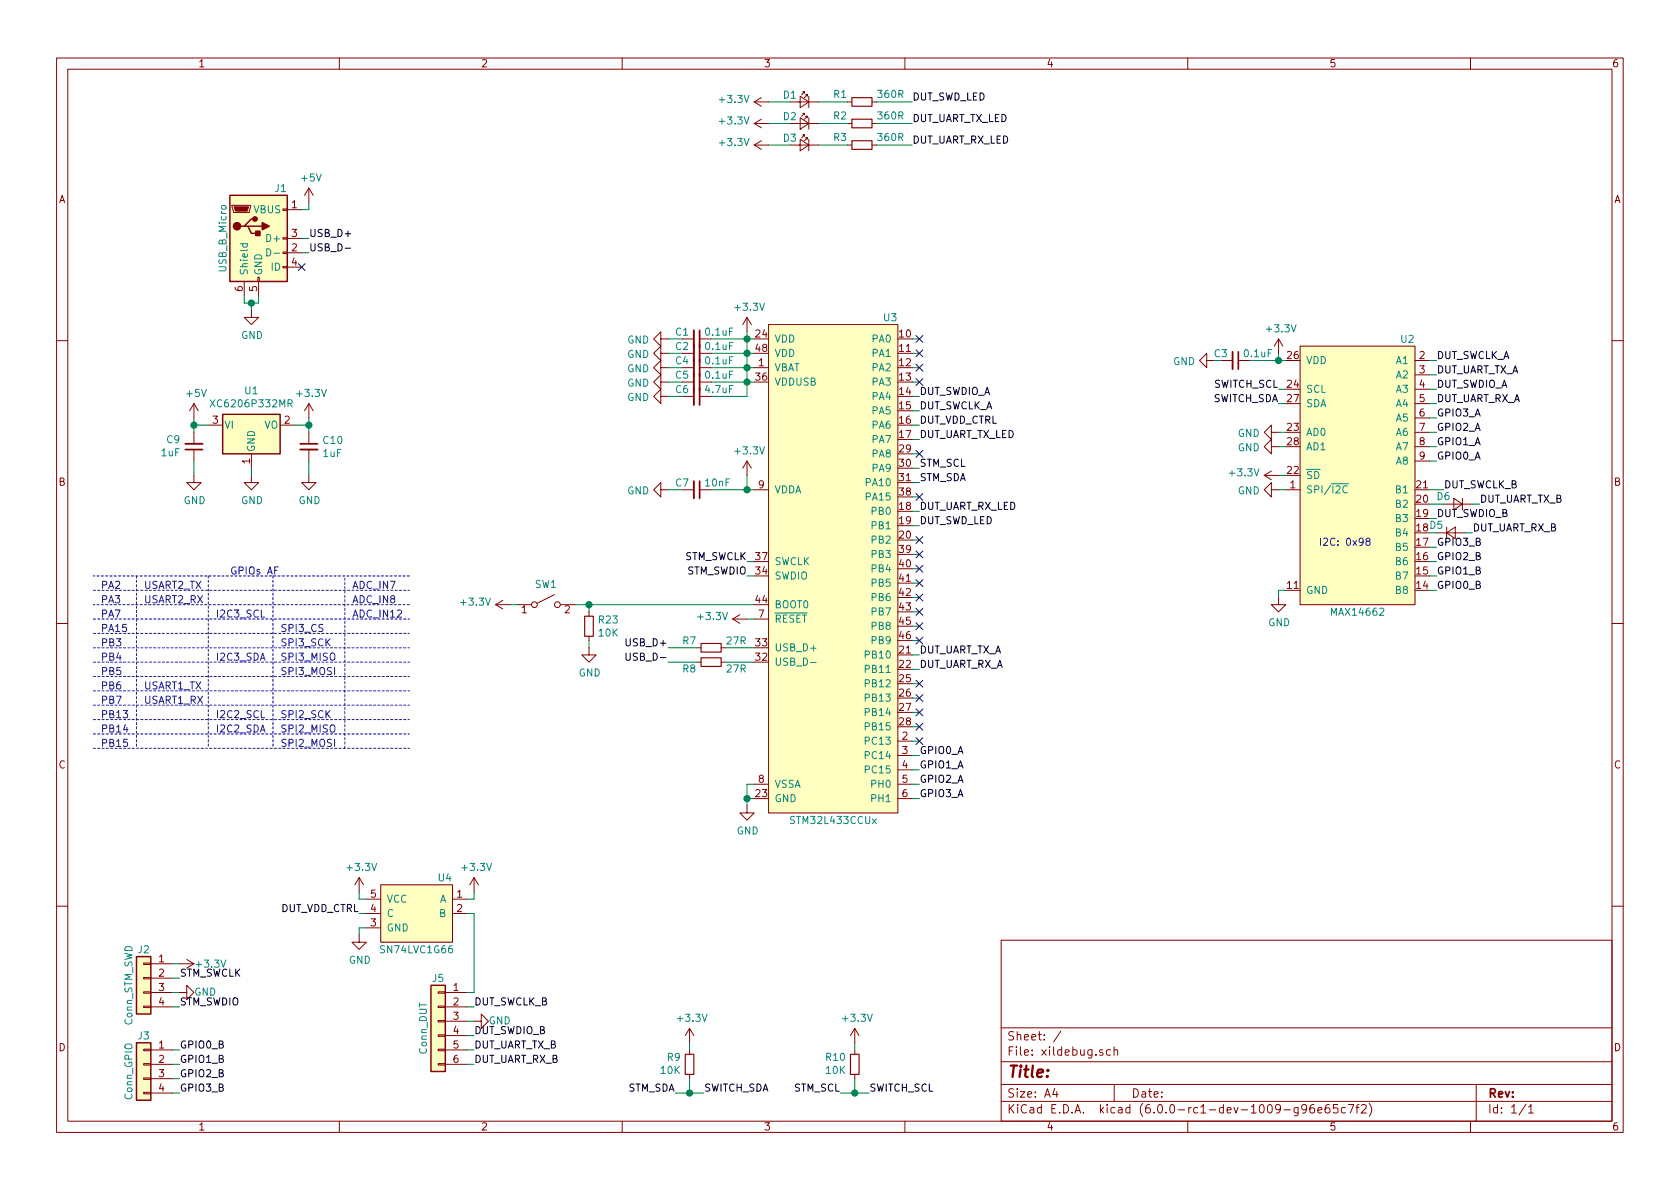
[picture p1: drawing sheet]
EESchema Schematic File Version 4
LIBS:xildebug-cache
EELAYER 29 0
EELAYER END
$Descr A4 11693 8268
encoding utf-8
Sheet 1 1
Title ""
Date ""
Rev ""
Comp ""
Comment1 ""
Comment2 ""
Comment3 ""
Comment4 ""
$EndDescr
$Comp
L Analog_Switch_Extra:MAX14662 U2
U 1 1
P 9450 3300
F 0 "U2" H 9850 4250 50  0000 R CNN
F 1 "MAX14662" H 9450 2350 50  0000 C CNN
F 2 "Package_DFN_QFN:QFN-28-1EP_4x4mm_P0.4mm_EP2.4x2.4mm" H 9450 3300 50  0001 C CNN
F 3 "https://datasheets.maximintegrated.com/en/ds/MAX14662.pdf" H 9450 3300 50  0001 C CNN
	1    9450 3300
	1    0    0    -1  
$EndComp
Wire Wire Line
	8950 2500 8900 2500
Wire Wire Line
	8900 2500 8900 2450
Wire Wire Line
	9950 2500 10000 2500
Wire Wire Line
	9950 2600 10000 2600
Wire Wire Line
	9950 2700 10000 2700
Wire Wire Line
	9950 2800 10000 2800
Wire Wire Line
	8950 2700 8900 2700
Wire Wire Line
	8950 2800 8900 2800
Wire Wire Line
	8950 3000 8900 3000
Wire Wire Line
	8950 3100 8900 3100
Wire Wire Line
	8950 3300 8900 3300
Wire Wire Line
	8950 3400 8900 3400
Wire Wire Line
	8950 4100 8900 4100
Wire Wire Line
	8900 4100 8900 4150
$Comp
L power:GND #PWR029
U 1 1
P 8900 4150
F 0 "#PWR029" H 8900 3900 50  0001 C CNN
F 1 "GND" H 8905 3977 50  0000 C CNN
F 2 "" H 8900 4150 50  0001 C CNN
F 3 "" H 8900 4150 50  0001 C CNN
	1    8900 4150
	1    0    0    -1  
$EndComp
$Comp
L power:+3.3V #PWR010
U 1 1
P 8900 2450
F 0 "#PWR010" H 8900 2300 50  0001 C CNN
F 1 "+3.3V" H 8915 2623 50  0000 C CNN
F 2 "" H 8900 2450 50  0001 C CNN
F 3 "" H 8900 2450 50  0001 C CNN
	1    8900 2450
	1    0    0    -1  
$EndComp
Connection ~ 8900 2500
$Comp
L Device:C_Small C3
U 1 1
P 8600 2500
F 0 "C3" V 8550 2450 50  0000 R CNN
F 1 "0.1uF" V 8550 2550 50  0000 L CNN
F 2 "Capacitor_SMD:C_0603_1608Metric" H 8600 2500 50  0001 C CNN
F 3 "~" H 8600 2500 50  0001 C CNN
	1    8600 2500
	0    1    1    0   
$EndComp
Wire Wire Line
	8700 2500 8900 2500
Wire Wire Line
	8500 2500 8450 2500
$Comp
L power:GND #PWR011
U 1 1
P 8450 2500
F 0 "#PWR011" H 8450 2250 50  0001 C CNN
F 1 "GND" V 8455 2372 50  0000 R CNN
F 2 "" H 8450 2500 50  0001 C CNN
F 3 "" H 8450 2500 50  0001 C CNN
	1    8450 2500
	0    1    1    0   
$EndComp
Wire Wire Line
	6350 2350 6400 2350
Wire Wire Line
	6350 2450 6400 2450
Wire Wire Line
	6350 2550 6400 2550
Wire Wire Line
	6350 2650 6400 2650
Wire Wire Line
	6350 2750 6400 2750
Wire Wire Line
	6350 2850 6400 2850
Wire Wire Line
	6350 2950 6400 2950
Wire Wire Line
	6350 3050 6400 3050
Wire Wire Line
	6350 3250 6400 3250
Wire Wire Line
	6350 3350 6400 3350
Wire Wire Line
	6350 3550 6400 3550
Wire Wire Line
	6350 3650 6400 3650
Wire Wire Line
	6350 3750 6400 3750
Wire Wire Line
	6350 3850 6400 3850
Wire Wire Line
	6350 3950 6400 3950
Wire Wire Line
	6350 4250 6400 4250
Wire Wire Line
	6350 4350 6400 4350
Wire Wire Line
	5250 5550 5200 5550
Wire Wire Line
	5200 5550 5200 5600
$Comp
L power:GND #PWR030
U 1 1
P 5200 5600
F 0 "#PWR030" H 5200 5350 50  0001 C CNN
F 1 "GND" H 5205 5427 50  0000 C CNN
F 2 "" H 5200 5600 50  0001 C CNN
F 3 "" H 5200 5600 50  0001 C CNN
	1    5200 5600
	1    0    0    -1  
$EndComp
Wire Wire Line
	5250 4000 5200 4000
Wire Wire Line
	5250 3900 5200 3900
$Comp
L Connector_Generic:Conn_01x06 J5
U 1 1
P 3050 7100
F 0 "J5" H 3050 7400 50  0000 C CNN
F 1 "Conn_DUT" V 3150 7050 50  0000 C CNN
F 2 "Connector_PinHeader_2.54mm:PinHeader_1x06_P2.54mm_Vertical" H 3050 7100 50  0001 C CNN
F 3 "~" H 3050 7100 50  0001 C CNN
	1    3050 7100
	-1   0    0    -1  
$EndComp
Wire Wire Line
	3250 6900 3300 6900
Wire Wire Line
	3250 7000 3300 7000
Wire Wire Line
	3250 7100 3300 7100
Wire Wire Line
	3250 7200 3300 7200
Wire Wire Line
	3250 7300 3300 7300
Wire Wire Line
	3250 7400 3300 7400
Text Label 3300 7000 0    50   ~ 0
DUT_SWCLK_B
$Comp
L power:GND #PWR040
U 1 1
P 3300 7100
F 0 "#PWR040" H 3300 6850 50  0001 C CNN
F 1 "GND" V 3300 7000 50  0000 R CNN
F 2 "" H 3300 7100 50  0001 C CNN
F 3 "" H 3300 7100 50  0001 C CNN
	1    3300 7100
	0    -1   -1   0   
$EndComp
Text Label 3300 7200 0    50   ~ 0
DUT_SWDIO_B
Text Label 3300 7400 0    50   ~ 0
DUT_UART_RX_B
Text Label 3300 7300 0    50   ~ 0
DUT_UART_TX_B
Text Label 10050 3400 0    50   ~ 0
DUT_SWCLK_B
Text Label 10000 3600 0    50   ~ 0
DUT_SWDIO_B
Text Label 10300 3500 0    50   ~ 0
DUT_UART_TX_B
Text Label 10250 3700 0    50   ~ 0
DUT_UART_RX_B
Text Label 8900 2700 2    50   ~ 0
SWITCH_SCL
Text Label 8900 2800 2    50   ~ 0
SWITCH_SDA
$Comp
L power:GND #PWR015
U 1 1
P 8900 3000
F 0 "#PWR015" H 8900 2750 50  0001 C CNN
F 1 "GND" V 8905 2872 50  0000 R CNN
F 2 "" H 8900 3000 50  0001 C CNN
F 3 "" H 8900 3000 50  0001 C CNN
	1    8900 3000
	0    1    1    0   
$EndComp
$Comp
L power:GND #PWR019
U 1 1
P 8900 3100
F 0 "#PWR019" H 8900 2850 50  0001 C CNN
F 1 "GND" V 8905 2972 50  0000 R CNN
F 2 "" H 8900 3100 50  0001 C CNN
F 3 "" H 8900 3100 50  0001 C CNN
	1    8900 3100
	0    1    1    0   
$EndComp
$Comp
L power:GND #PWR024
U 1 1
P 8900 3400
F 0 "#PWR024" H 8900 3150 50  0001 C CNN
F 1 "GND" V 8905 3272 50  0000 R CNN
F 2 "" H 8900 3400 50  0001 C CNN
F 3 "" H 8900 3400 50  0001 C CNN
	1    8900 3400
	0    1    1    0   
$EndComp
$Comp
L power:+3.3V #PWR022
U 1 1
P 8900 3300
F 0 "#PWR022" H 8900 3150 50  0001 C CNN
F 1 "+3.3V" V 8915 3428 50  0000 L CNN
F 2 "" H 8900 3300 50  0001 C CNN
F 3 "" H 8900 3300 50  0001 C CNN
	1    8900 3300
	0    -1   -1   0   
$EndComp
Text Label 6400 5350 0    50   ~ 0
GPIO1_A
Text Label 6400 5550 0    50   ~ 0
GPIO3_A
Text Label 4650 4500 2    50   ~ 0
USB_D+
Text Label 4650 4600 2    50   ~ 0
USB_D-
Text Label 5200 4000 2    50   ~ 0
STM_SWDIO
Text Label 5200 3900 2    50   ~ 0
STM_SWCLK
$Comp
L Connector_Generic:Conn_01x04 J2
U 1 1
P 1000 6800
F 0 "J2" H 1000 7000 50  0000 C CNN
F 1 "Conn_STM_SWD" V 1100 6750 50  0000 C CNN
F 2 "Connector_JST:JST_SH_BM04B-SRSS-TB_1x04-1MP_P1.00mm_Vertical" H 1000 6800 50  0001 C CNN
F 3 "~" H 1000 6800 50  0001 C CNN
	1    1000 6800
	-1   0    0    -1  
$EndComp
Wire Wire Line
	1200 6700 1250 6700
Wire Wire Line
	1200 6800 1250 6800
Wire Wire Line
	1200 6900 1250 6900
Wire Wire Line
	1200 7000 1250 7000
$Comp
L power:GND #PWR039
U 1 1
P 1250 6900
F 0 "#PWR039" H 1250 6650 50  0001 C CNN
F 1 "GND" V 1250 6800 50  0000 R CNN
F 2 "" H 1250 6900 50  0001 C CNN
F 3 "" H 1250 6900 50  0001 C CNN
	1    1250 6900
	0    -1   -1   0   
$EndComp
$Comp
L power:+3.3V #PWR036
U 1 1
P 1250 6700
F 0 "#PWR036" H 1250 6550 50  0001 C CNN
F 1 "+3.3V" V 1250 6800 50  0000 L CNN
F 2 "" H 1250 6700 50  0001 C CNN
F 3 "" H 1250 6700 50  0001 C CNN
	1    1250 6700
	0    1    1    0   
$EndComp
Text Label 1250 6800 0    50   ~ 0
STM_SWCLK
Text Label 1250 7000 0    50   ~ 0
STM_SWDIO
$Comp
L xildebug-rescue:USB_B_Micro-Connector_Specialized J1
U 1 1
P 1800 1650
F 0 "J1" H 2000 2000 50  0000 R CNN
F 1 "USB_B_Micro" V 1550 1650 50  0000 C CNN
F 2 "Connector_USB:USB_Micro-B_Molex-105017-0001" H 1950 1600 50  0001 C CNN
F 3 "~" H 1950 1600 50  0001 C CNN
	1    1800 1650
	1    0    0    -1  
$EndComp
Wire Wire Line
	2100 1450 2150 1450
Wire Wire Line
	2100 1650 2150 1650
Wire Wire Line
	2100 1750 2150 1750
Wire Wire Line
	1700 2050 1700 2100
Wire Wire Line
	1700 2100 1750 2100
Wire Wire Line
	1800 2100 1800 2050
Wire Wire Line
	1750 2100 1750 2150
Connection ~ 1750 2100
Wire Wire Line
	1750 2100 1800 2100
$Comp
L power:GND #PWR07
U 1 1
P 1750 2150
F 0 "#PWR07" H 1750 1900 50  0001 C CNN
F 1 "GND" H 1755 1977 50  0000 C CNN
F 2 "" H 1750 2150 50  0001 C CNN
F 3 "" H 1750 2150 50  0001 C CNN
	1    1750 2150
	1    0    0    -1  
$EndComp
Text Label 2150 1650 0    50   ~ 0
USB_D+
Text Label 2150 1750 0    50   ~ 0
USB_D-
NoConn ~ 2100 1850
Wire Wire Line
	2150 1450 2150 1400
$Comp
L power:+5V #PWR04
U 1 1
P 2150 1400
F 0 "#PWR04" H 2150 1250 50  0001 C CNN
F 1 "+5V" H 2165 1573 50  0000 C CNN
F 2 "" H 2150 1400 50  0001 C CNN
F 3 "" H 2150 1400 50  0001 C CNN
	1    2150 1400
	1    0    0    -1  
$EndComp
Text Label 6400 2750 0    50   ~ 0
DUT_SWDIO_A
Text Label 10000 2500 0    50   ~ 0
DUT_SWCLK_A
Text Label 10000 2700 0    50   ~ 0
DUT_SWDIO_A
Text Label 6400 4550 0    50   ~ 0
DUT_UART_TX_A
Text Label 6400 4650 0    50   ~ 0
DUT_UART_RX_A
Text Label 10000 2600 0    50   ~ 0
DUT_UART_TX_A
Text Label 10000 2800 0    50   ~ 0
DUT_UART_RX_A
Text Label 6400 3250 0    50   ~ 0
STM_SCL
Text Label 6400 3350 0    50   ~ 0
STM_SDA
Text Label 6400 3050 0    50   ~ 0
DUT_UART_TX_LED
Text Label 6400 3550 0    50   ~ 0
DUT_UART_RX_LED
Text Label 1250 7600 0    50   ~ 0
GPIO3_B
Text Label 1250 7300 0    50   ~ 0
GPIO0_B
Text Label 1250 7500 0    50   ~ 0
GPIO2_B
Text Label 1250 7400 0    50   ~ 0
GPIO1_B
Text Label 6350 850  0    50   ~ 0
DUT_UART_TX_LED
Text Label 6350 1000 0    50   ~ 0
DUT_UART_RX_LED
$Comp
L Device:LED_Small D2
U 1 1
P 5600 850
F 0 "D2" H 5650 900 50  0000 L CNN
F 1 "DUT_UART_TX_LED" H 5600 994 50  0001 C CNN
F 2 "LED_SMD:LED_0603_1608Metric" V 5600 850 50  0001 C CNN
F 3 "~" V 5600 850 50  0001 C CNN
	1    5600 850 
	-1   0    0    -1  
$EndComp
$Comp
L Device:R_Small R2
U 1 1
P 6000 850
F 0 "R2" V 6050 950 50  0000 L CNN
F 1 "360R" V 6050 750 50  0000 R CNN
F 2 "Resistor_SMD:R_0603_1608Metric" H 6000 850 50  0001 C CNN
F 3 "~" H 6000 850 50  0001 C CNN
	1    6000 850 
	0    -1   -1   0   
$EndComp
Wire Wire Line
	5500 850  5350 850 
$Comp
L power:+3.3V #PWR02
U 1 1
P 5350 850
F 0 "#PWR02" H 5350 700 50  0001 C CNN
F 1 "+3.3V" V 5365 978 50  0000 L CNN
F 2 "" H 5350 850 50  0001 C CNN
F 3 "" H 5350 850 50  0001 C CNN
	1    5350 850 
	0    -1   -1   0   
$EndComp
$Comp
L Device:LED_Small D3
U 1 1
P 5600 1000
F 0 "D3" H 5650 1050 50  0000 L CNN
F 1 "DUT_UART_TX_LED" H 5600 1144 50  0001 C CNN
F 2 "LED_SMD:LED_0603_1608Metric" V 5600 1000 50  0001 C CNN
F 3 "~" V 5600 1000 50  0001 C CNN
	1    5600 1000
	-1   0    0    -1  
$EndComp
$Comp
L Device:R_Small R3
U 1 1
P 6000 1000
F 0 "R3" V 6050 1100 50  0000 L CNN
F 1 "360R" V 6050 900 50  0000 R CNN
F 2 "Resistor_SMD:R_0603_1608Metric" H 6000 1000 50  0001 C CNN
F 3 "~" H 6000 1000 50  0001 C CNN
	1    6000 1000
	0    -1   -1   0   
$EndComp
Wire Wire Line
	5500 1000 5350 1000
$Comp
L power:+3.3V #PWR03
U 1 1
P 5350 1000
F 0 "#PWR03" H 5350 850 50  0001 C CNN
F 1 "+3.3V" V 5365 1128 50  0000 L CNN
F 2 "" H 5350 1000 50  0001 C CNN
F 3 "" H 5350 1000 50  0001 C CNN
	1    5350 1000
	0    -1   -1   0   
$EndComp
Text Label 6050 7600 0    50   ~ 0
SWITCH_SCL
Text Label 4900 7600 0    50   ~ 0
SWITCH_SDA
Text Label 5850 7600 2    50   ~ 0
STM_SCL
Text Label 4700 7600 2    50   ~ 0
STM_SDA
Wire Wire Line
	5850 7600 5950 7600
Wire Wire Line
	5950 7600 5950 7500
Connection ~ 5950 7600
$Comp
L Device:R_Small R10
U 1 1
P 5950 7400
F 0 "R10" H 5892 7354 50  0000 R CNN
F 1 "10K" H 5892 7445 50  0000 R CNN
F 2 "Resistor_SMD:R_0603_1608Metric" H 5950 7400 50  0001 C CNN
F 3 "~" H 5950 7400 50  0001 C CNN
	1    5950 7400
	1    0    0    1   
$EndComp
Wire Wire Line
	5950 7300 5950 7250
$Comp
L power:+3.3V #PWR041
U 1 1
P 5950 7250
F 0 "#PWR041" H 5950 7100 50  0001 C CNN
F 1 "+3.3V" H 5965 7423 50  0000 C CNN
F 2 "" H 5950 7250 50  0001 C CNN
F 3 "" H 5950 7250 50  0001 C CNN
	1    5950 7250
	1    0    0    -1  
$EndComp
$Comp
L Device:R_Small R9
U 1 1
P 4800 7400
F 0 "R9" H 4742 7354 50  0000 R CNN
F 1 "10K" H 4742 7445 50  0000 R CNN
F 2 "Resistor_SMD:R_0603_1608Metric" H 4800 7400 50  0001 C CNN
F 3 "~" H 4800 7400 50  0001 C CNN
	1    4800 7400
	1    0    0    1   
$EndComp
Wire Wire Line
	4800 7300 4800 7250
$Comp
L power:+3.3V #PWR033
U 1 1
P 4800 7250
F 0 "#PWR033" H 4800 7100 50  0001 C CNN
F 1 "+3.3V" H 4815 7423 50  0000 C CNN
F 2 "" H 4800 7250 50  0001 C CNN
F 3 "" H 4800 7250 50  0001 C CNN
	1    4800 7250
	1    0    0    -1  
$EndComp
Wire Wire Line
	4800 7500 4800 7600
Connection ~ 4800 7600
Wire Wire Line
	4800 7600 4700 7600
$Comp
L Regulator_Linear:AP2127N3-1.5 U1
U 1 1
P 1750 2950
F 0 "U1" H 1750 3192 50  0000 C CNN
F 1 "XC6206P332MR" H 1750 3101 50  0000 C CNN
F 2 "Package_TO_SOT_SMD:SOT-23" H 1750 3175 50  0001 C CIN
F 3 "https://www.torexsemi.com/file/xc6206/XC6206.pdf" H 1750 2950 50  0001 C CNN
	1    1750 2950
	1    0    0    -1  
$EndComp
Wire Wire Line
	1450 2950 1350 2950
Wire Wire Line
	1350 2950 1350 2900
Wire Wire Line
	1350 2950 1350 3000
Connection ~ 1350 2950
Wire Wire Line
	1750 3250 1750 3300
Wire Wire Line
	2050 2950 2150 2950
Wire Wire Line
	2150 2950 2150 2900
Wire Wire Line
	2150 2950 2150 3000
Connection ~ 2150 2950
$Comp
L power:+5V #PWR017
U 1 1
P 1350 2900
F 0 "#PWR017" H 1350 2750 50  0001 C CNN
F 1 "+5V" H 1365 3073 50  0000 C CNN
F 2 "" H 1350 2900 50  0001 C CNN
F 3 "" H 1350 2900 50  0001 C CNN
	1    1350 2900
	1    0    0    -1  
$EndComp
$Comp
L power:+3.3V #PWR018
U 1 1
P 2150 2900
F 0 "#PWR018" H 2150 2750 50  0001 C CNN
F 1 "+3.3V" H 2165 3073 50  0000 C CNN
F 2 "" H 2150 2900 50  0001 C CNN
F 3 "" H 2150 2900 50  0001 C CNN
	1    2150 2900
	1    0    0    -1  
$EndComp
$Comp
L power:GND #PWR026
U 1 1
P 1750 3300
F 0 "#PWR026" H 1750 3050 50  0001 C CNN
F 1 "GND" H 1755 3127 50  0000 C CNN
F 2 "" H 1750 3300 50  0001 C CNN
F 3 "" H 1750 3300 50  0001 C CNN
	1    1750 3300
	1    0    0    -1  
$EndComp
$Comp
L Device:C_Small C9
U 1 1
P 1350 3100
F 0 "C9" H 1258 3054 50  0000 R CNN
F 1 "1uF" H 1258 3145 50  0000 R CNN
F 2 "Capacitor_SMD:C_0603_1608Metric" H 1350 3100 50  0001 C CNN
F 3 "~" H 1350 3100 50  0001 C CNN
	1    1350 3100
	1    0    0    1   
$EndComp
$Comp
L Device:C_Small C10
U 1 1
P 2150 3100
F 0 "C10" H 2242 3146 50  0000 L CNN
F 1 "1uF" H 2242 3055 50  0000 L CNN
F 2 "Capacitor_SMD:C_0603_1608Metric" H 2150 3100 50  0001 C CNN
F 3 "~" H 2150 3100 50  0001 C CNN
	1    2150 3100
	1    0    0    -1  
$EndComp
Wire Wire Line
	2150 3200 2150 3300
Wire Wire Line
	1350 3200 1350 3300
$Comp
L power:GND #PWR025
U 1 1
P 1350 3300
F 0 "#PWR025" H 1350 3050 50  0001 C CNN
F 1 "GND" H 1355 3127 50  0000 C CNN
F 2 "" H 1350 3300 50  0001 C CNN
F 3 "" H 1350 3300 50  0001 C CNN
	1    1350 3300
	1    0    0    -1  
$EndComp
$Comp
L power:GND #PWR027
U 1 1
P 2150 3300
F 0 "#PWR027" H 2150 3050 50  0001 C CNN
F 1 "GND" H 2155 3127 50  0000 C CNN
F 2 "" H 2150 3300 50  0001 C CNN
F 3 "" H 2150 3300 50  0001 C CNN
	1    2150 3300
	1    0    0    -1  
$EndComp
$Comp
L Device:D_Small D5
U 1 1
P 10100 3700
F 0 "D5" H 10050 3650 50  0000 R CNN
F 1 "D_TX" H 10100 3814 50  0001 C CNN
F 2 "Diode_SMD:D_SOD-323_HandSoldering" V 10100 3700 50  0001 C CNN
F 3 "~" V 10100 3700 50  0001 C CNN
	1    10100 3700
	1    0    0    1   
$EndComp
$Comp
L Device:D_Small D6
U 1 1
P 10150 3500
F 0 "D6" H 10200 3450 50  0000 L CNN
F 1 "D_RX" H 10150 3614 50  0001 C CNN
F 2 "Diode_SMD:D_SOD-323_HandSoldering" V 10150 3500 50  0001 C CNN
F 3 "~" V 10150 3500 50  0001 C CNN
	1    10150 3500
	-1   0    0    1   
$EndComp
Wire Wire Line
	9950 3500 10050 3500
Wire Wire Line
	9950 3400 10050 3400
Wire Wire Line
	10200 3700 10250 3700
Wire Wire Line
	10300 3500 10250 3500
$Comp
L Device:R_Small R8
U 1 1
P 4950 4600
F 0 "R8" V 4900 4700 50  0000 L CNN
F 1 "27R" V 4900 4500 50  0000 R CNN
F 2 "Resistor_SMD:R_0603_1608Metric" H 4950 4600 50  0001 C CNN
F 3 "~" H 4950 4600 50  0001 C CNN
	1    4950 4600
	0    -1   -1   0   
$EndComp
$Comp
L Device:R_Small R7
U 1 1
P 4950 4500
F 0 "R7" V 4900 4600 50  0000 L CNN
F 1 "27R" V 4900 4400 50  0000 R CNN
F 2 "Resistor_SMD:R_0603_1608Metric" H 4950 4500 50  0001 C CNN
F 3 "~" H 4950 4500 50  0001 C CNN
	1    4950 4500
	0    -1   1    0   
$EndComp
Wire Wire Line
	5050 4600 5250 4600
Wire Wire Line
	5050 4500 5250 4500
Wire Wire Line
	4650 4600 4850 4600
Wire Wire Line
	4650 4500 4850 4500
Wire Wire Line
	9950 2900 10000 2900
Wire Wire Line
	9950 3000 10000 3000
Wire Wire Line
	9950 3100 10000 3100
Wire Wire Line
	9950 3200 10000 3200
Wire Wire Line
	9950 3800 10000 3800
Wire Wire Line
	9950 3900 10000 3900
Wire Wire Line
	9950 4000 10000 4000
Wire Wire Line
	9950 4100 10000 4100
Text Label 10000 3200 0    50   ~ 0
GPIO0_A
Text Label 10000 3100 0    50   ~ 0
GPIO1_A
Text Label 10000 3000 0    50   ~ 0
GPIO2_A
Text Label 10000 2900 0    50   ~ 0
GPIO3_A
Text Label 10000 3800 0    50   ~ 0
GPIO3_B
Text Label 10000 4100 0    50   ~ 0
GPIO0_B
Text Label 10000 3900 0    50   ~ 0
GPIO2_B
Text Label 10000 4000 0    50   ~ 0
GPIO1_B
$Comp
L MCU_ST_STM32_Extra:STM32L433CCUx U3
U 1 1
P 5800 3950
F 0 "U3" H 6250 5700 50  0000 R CNN
F 1 "STM32L433CCUx" H 5800 2200 50  0000 C CNN
F 2 "Package_DFN_QFN:QFN-48-1EP_7x7mm_P0.5mm_EP5.15x5.15mm" H 5800 2100 50  0001 C CNN
F 3 "https://www.mouser.se/datasheet/2/389/stm32l433cc-956250.pdf" H 5800 2100 50  0001 C CNN
	1    5800 3950
	1    0    0    -1  
$EndComp
Wire Wire Line
	6350 3150 6400 3150
Wire Wire Line
	6350 3450 6400 3450
Wire Wire Line
	6350 4050 6400 4050
Wire Wire Line
	6350 4150 6400 4150
Wire Wire Line
	6350 4450 6400 4450
Wire Wire Line
	6350 4550 6400 4550
Wire Wire Line
	6350 4650 6400 4650
Wire Wire Line
	6350 4750 6400 4750
Wire Wire Line
	6350 4850 6400 4850
Wire Wire Line
	6350 4950 6400 4950
Wire Wire Line
	6350 5050 6400 5050
Wire Wire Line
	6350 5150 6400 5150
Wire Wire Line
	6350 5250 6400 5250
Wire Wire Line
	6350 5350 6400 5350
Wire Wire Line
	5250 5450 5200 5450
Wire Wire Line
	5200 5450 5200 5550
Connection ~ 5200 5550
Wire Wire Line
	5250 4300 5200 4300
Wire Wire Line
	5250 2350 5200 2350
Wire Wire Line
	5250 2450 5200 2450
Wire Wire Line
	5200 2450 5200 2350
Connection ~ 5200 2350
Wire Wire Line
	5200 2350 5200 2300
Wire Wire Line
	5250 2550 5200 2550
Wire Wire Line
	5200 2550 5200 2450
Connection ~ 5200 2450
Wire Wire Line
	5250 2650 5200 2650
Wire Wire Line
	5200 2650 5200 2550
Connection ~ 5200 2550
Wire Wire Line
	5250 3400 5200 3400
Connection ~ 5200 2650
Wire Wire Line
	5200 2750 5200 2650
Connection ~ 5200 3400
$Comp
L power:+3.3V #PWR06
U 1 1
P 5200 2300
F 0 "#PWR06" H 5200 2150 50  0001 C CNN
F 1 "+3.3V" H 5215 2473 50  0000 C CNN
F 2 "" H 5200 2300 50  0001 C CNN
F 3 "" H 5200 2300 50  0001 C CNN
	1    5200 2300
	1    0    0    -1  
$EndComp
$Comp
L Device:C_Small C1
U 1 1
P 4850 2350
F 0 "C1" V 4800 2300 50  0000 R CNN
F 1 "0.1uF" V 4800 2400 50  0000 L CNN
F 2 "Capacitor_SMD:C_0603_1608Metric" H 4850 2350 50  0001 C CNN
F 3 "~" H 4850 2350 50  0001 C CNN
	1    4850 2350
	0    1    1    0   
$EndComp
Wire Wire Line
	4950 2350 5200 2350
Wire Wire Line
	4750 2350 4650 2350
Wire Wire Line
	4950 2750 5200 2750
Wire Wire Line
	4950 2650 5200 2650
Wire Wire Line
	4950 2550 5200 2550
Wire Wire Line
	4950 2450 5200 2450
Wire Wire Line
	4950 3400 5200 3400
$Comp
L power:GND #PWR08
U 1 1
P 4650 2350
F 0 "#PWR08" H 4650 2100 50  0001 C CNN
F 1 "GND" V 4655 2222 50  0000 R CNN
F 2 "" H 4650 2350 50  0001 C CNN
F 3 "" H 4650 2350 50  0001 C CNN
	1    4650 2350
	0    1    1    0   
$EndComp
$Comp
L Device:C_Small C2
U 1 1
P 4850 2450
F 0 "C2" V 4800 2400 50  0000 R CNN
F 1 "0.1uF" V 4800 2500 50  0000 L CNN
F 2 "Capacitor_SMD:C_0603_1608Metric" H 4850 2450 50  0001 C CNN
F 3 "~" H 4850 2450 50  0001 C CNN
	1    4850 2450
	0    1    1    0   
$EndComp
$Comp
L Device:C_Small C4
U 1 1
P 4850 2550
F 0 "C4" V 4800 2500 50  0000 R CNN
F 1 "0.1uF" V 4800 2600 50  0000 L CNN
F 2 "Capacitor_SMD:C_0603_1608Metric" H 4850 2550 50  0001 C CNN
F 3 "~" H 4850 2550 50  0001 C CNN
	1    4850 2550
	0    1    1    0   
$EndComp
$Comp
L Device:C_Small C5
U 1 1
P 4850 2650
F 0 "C5" V 4800 2600 50  0000 R CNN
F 1 "0.1uF" V 4800 2700 50  0000 L CNN
F 2 "Capacitor_SMD:C_0603_1608Metric" H 4850 2650 50  0001 C CNN
F 3 "~" H 4850 2650 50  0001 C CNN
	1    4850 2650
	0    1    1    0   
$EndComp
$Comp
L power:GND #PWR09
U 1 1
P 4650 2450
F 0 "#PWR09" H 4650 2200 50  0001 C CNN
F 1 "GND" V 4655 2322 50  0000 R CNN
F 2 "" H 4650 2450 50  0001 C CNN
F 3 "" H 4650 2450 50  0001 C CNN
	1    4650 2450
	0    1    1    0   
$EndComp
$Comp
L power:GND #PWR012
U 1 1
P 4650 2550
F 0 "#PWR012" H 4650 2300 50  0001 C CNN
F 1 "GND" V 4655 2422 50  0000 R CNN
F 2 "" H 4650 2550 50  0001 C CNN
F 3 "" H 4650 2550 50  0001 C CNN
	1    4650 2550
	0    1    1    0   
$EndComp
$Comp
L power:GND #PWR013
U 1 1
P 4650 2650
F 0 "#PWR013" H 4650 2400 50  0001 C CNN
F 1 "GND" V 4655 2522 50  0000 R CNN
F 2 "" H 4650 2650 50  0001 C CNN
F 3 "" H 4650 2650 50  0001 C CNN
	1    4650 2650
	0    1    1    0   
$EndComp
Wire Wire Line
	4650 2450 4750 2450
Wire Wire Line
	4650 2550 4750 2550
Wire Wire Line
	4650 2650 4750 2650
$Comp
L Device:C_Small C6
U 1 1
P 4850 2750
F 0 "C6" V 4800 2700 50  0000 R CNN
F 1 "4.7uF" V 4800 2800 50  0000 L CNN
F 2 "Capacitor_SMD:C_0603_1608Metric" H 4850 2750 50  0001 C CNN
F 3 "~" H 4850 2750 50  0001 C CNN
	1    4850 2750
	0    1    1    0   
$EndComp
Wire Wire Line
	4750 2750 4650 2750
$Comp
L power:GND #PWR014
U 1 1
P 4650 2750
F 0 "#PWR014" H 4650 2500 50  0001 C CNN
F 1 "GND" V 4655 2622 50  0000 R CNN
F 2 "" H 4650 2750 50  0001 C CNN
F 3 "" H 4650 2750 50  0001 C CNN
	1    4650 2750
	0    1    1    0   
$EndComp
$Comp
L Device:C_Small C7
U 1 1
P 4850 3400
F 0 "C7" V 4800 3350 50  0000 R CNN
F 1 "10nF" V 4800 3450 50  0000 L CNN
F 2 "Capacitor_SMD:C_0603_1608Metric" H 4850 3400 50  0001 C CNN
F 3 "~" H 4850 3400 50  0001 C CNN
	1    4850 3400
	0    1    1    0   
$EndComp
Wire Wire Line
	4750 3400 4650 3400
$Comp
L power:GND #PWR020
U 1 1
P 4650 3400
F 0 "#PWR020" H 4650 3150 50  0001 C CNN
F 1 "GND" V 4655 3272 50  0000 R CNN
F 2 "" H 4650 3400 50  0001 C CNN
F 3 "" H 4650 3400 50  0001 C CNN
	1    4650 3400
	0    1    1    0   
$EndComp
$Comp
L power:+3.3V #PWR016
U 1 1
P 5200 3300
F 0 "#PWR016" H 5200 3150 50  0001 C CNN
F 1 "+3.3V" H 5215 3473 50  0000 C CNN
F 2 "" H 5200 3300 50  0001 C CNN
F 3 "" H 5200 3300 50  0001 C CNN
	1    5200 3300
	1    0    0    -1  
$EndComp
$Comp
L power:+3.3V #PWR028
U 1 1
P 5200 4300
F 0 "#PWR028" H 5200 4150 50  0001 C CNN
F 1 "+3.3V" V 5215 4428 50  0000 L CNN
F 2 "" H 5200 4300 50  0001 C CNN
F 3 "" H 5200 4300 50  0001 C CNN
	1    5200 4300
	0    -1   -1   0   
$EndComp
Text Label 6350 700  0    50   ~ 0
DUT_SWD_LED
$Comp
L Device:LED_Small D1
U 1 1
P 5600 700
F 0 "D1" H 5650 750 50  0000 L CNN
F 1 "DUT_UART_TX_LED" H 5600 844 50  0001 C CNN
F 2 "LED_SMD:LED_0603_1608Metric" V 5600 700 50  0001 C CNN
F 3 "~" V 5600 700 50  0001 C CNN
	1    5600 700 
	-1   0    0    -1  
$EndComp
$Comp
L Device:R_Small R1
U 1 1
P 6000 700
F 0 "R1" V 6050 800 50  0000 L CNN
F 1 "360R" V 6050 600 50  0000 R CNN
F 2 "Resistor_SMD:R_0603_1608Metric" H 6000 700 50  0001 C CNN
F 3 "~" H 6000 700 50  0001 C CNN
	1    6000 700 
	0    -1   -1   0   
$EndComp
Wire Wire Line
	5500 700  5350 700 
$Comp
L power:+3.3V #PWR01
U 1 1
P 5350 700
F 0 "#PWR01" H 5350 550 50  0001 C CNN
F 1 "+3.3V" V 5365 828 50  0000 L CNN
F 2 "" H 5350 700 50  0001 C CNN
F 3 "" H 5350 700 50  0001 C CNN
	1    5350 700 
	0    -1   -1   0   
$EndComp
Wire Wire Line
	6350 5450 6400 5450
Wire Wire Line
	6350 5550 6400 5550
Text Notes 1600 4000 0    50   ~ 0
GPIOs AF
Wire Notes Line
	650  4400 2850 4400
Wire Notes Line
	650  4500 2850 4500
Wire Notes Line
	650  4600 2850 4600
Wire Notes Line
	650  4700 2850 4700
Wire Notes Line
	650  4800 2850 4800
Wire Notes Line
	650  4900 2850 4900
Wire Notes Line
	650  5000 2850 5000
Wire Notes Line
	650  4300 2850 4300
Wire Notes Line
	2850 4200 650  4200
Wire Notes Line
	650  4100 2850 4100
Wire Notes Line
	2850 4000 650  4000
Wire Notes Line
	650  5200 2850 5200
Text Notes 700  4100 0    50   ~ 0
PA2
Text Notes 700  4200 0    50   ~ 0
PA3
Text Notes 700  4300 0    50   ~ 0
PA7
Text Notes 700  4400 0    50   ~ 0
PA15
Text Notes 700  4500 0    50   ~ 0
PB3
Text Notes 700  4600 0    50   ~ 0
PB4
Text Notes 700  4700 0    50   ~ 0
PB5
Text Notes 700  4900 0    50   ~ 0
PB7
Text Notes 700  5000 0    50   ~ 0
PB13
Text Notes 700  5100 0    50   ~ 0
PB14
Text Notes 700  5200 0    50   ~ 0
PB15
Wire Notes Line
	950  4000 950  5200
Text Notes 1000 4100 0    50   ~ 0
USART2_TX
Text Notes 1000 4200 0    50   ~ 0
USART2_RX
Text Notes 700  4800 0    50   ~ 0
PB6
Text Notes 1000 4800 0    50   ~ 0
USART1_TX
Text Notes 1000 4900 0    50   ~ 0
USART1_RX
Wire Notes Line
	650  5100 2850 5100
Wire Notes Line
	1450 4000 1450 5200
Text Notes 1500 4300 0    50   ~ 0
I2C3_SCL
Text Notes 1500 4600 0    50   ~ 0
I2C3_SDA
Text Notes 1500 5000 0    50   ~ 0
I2C2_SCL
Text Notes 1500 5100 0    50   ~ 0
I2C2_SDA
Wire Notes Line
	1900 4000 1900 5200
Text Notes 1950 4400 0    50   ~ 0
SPI3_CS
Text Notes 1950 4500 0    50   ~ 0
SPI3_SCK
Text Notes 1950 4600 0    50   ~ 0
SPI3_MISO
Text Notes 1950 4700 0    50   ~ 0
SPI3_MOSI
Text Notes 1950 5000 0    50   ~ 0
SPI2_SCK
Text Notes 1950 5100 0    50   ~ 0
SPI2_MISO
Text Notes 1950 5200 0    50   ~ 0
SPI2_MOSI
Wire Notes Line
	2400 5200 2400 4000
Text Notes 2450 4100 0    50   ~ 0
ADC_IN7
Text Notes 2450 4200 0    50   ~ 0
ADC_IN8
Text Notes 2450 4300 0    50   ~ 0
ADC_IN12
Wire Wire Line
	1250 7300 1200 7300
Wire Wire Line
	1250 7400 1200 7400
Wire Wire Line
	1250 7500 1200 7500
Wire Wire Line
	5700 1000 5900 1000
Wire Wire Line
	5700 700  5900 700 
Wire Wire Line
	5700 850  5900 850 
Wire Wire Line
	6100 700  6350 700 
Wire Wire Line
	6100 850  6350 850 
Wire Wire Line
	6100 1000 6350 1000
Text Notes 9550 3800 2    50   ~ 0
I2C: 0x98
Wire Wire Line
	5200 3300 5200 3400
Wire Wire Line
	1200 7600 1250 7600
Wire Wire Line
	10000 3600 9950 3600
Wire Wire Line
	10000 3700 9950 3700
Wire Wire Line
	4000 4200 4100 4200
$Comp
L power:GND #PWR0101
U 1 1
P 4100 4500
F 0 "#PWR0101" H 4100 4250 50  0001 C CNN
F 1 "GND" H 4105 4327 50  0000 C CNN
F 2 "" H 4100 4500 50  0001 C CNN
F 3 "" H 4100 4500 50  0001 C CNN
	1    4100 4500
	1    0    0    -1  
$EndComp
Wire Wire Line
	4100 4500 4100 4450
Wire Wire Line
	4100 4200 4100 4250
Connection ~ 4100 4200
Wire Wire Line
	4100 4200 5250 4200
$Comp
L Device:R_Small R23
U 1 1
P 4100 4350
F 0 "R23" H 4159 4396 50  0000 L CNN
F 1 "10K" H 4159 4305 50  0000 L CNN
F 2 "Resistor_SMD:R_0603_1608Metric" H 4100 4350 50  0001 C CNN
F 3 "~" H 4100 4350 50  0001 C CNN
	1    4100 4350
	1    0    0    -1  
$EndComp
$Comp
L power:+3.3V #PWR0102
U 1 1
P 3550 4200
F 0 "#PWR0102" H 3550 4050 50  0001 C CNN
F 1 "+3.3V" V 3565 4328 50  0000 L CNN
F 2 "" H 3550 4200 50  0001 C CNN
F 3 "" H 3550 4200 50  0001 C CNN
	1    3550 4200
	0    -1   -1   0   
$EndComp
Wire Wire Line
	3550 4200 3600 4200
$Comp
L Switch:SW_SPST SW1
U 1 1
P 3800 4200
F 0 "SW1" H 3800 4343 50  0000 C CNN
F 1 "BOOT0" H 3800 4344 50  0001 C CNN
F 2 "Button_Switch_SMD:SW_SPST_B3U-1000P" H 3800 4200 50  0001 C CNN
F 3 "" H 3800 4200 50  0001 C CNN
	1    3800 4200
	1    0    0    -1  
$EndComp
Wire Wire Line
	4800 7600 4900 7600
Wire Wire Line
	5950 7600 6050 7600
$Comp
L Connector_Generic:Conn_01x04 J3
U 1 1
P 1000 7400
F 0 "J3" H 1000 7600 50  0000 C CNN
F 1 "Conn_GPIO" V 1100 7350 50  0000 C CNN
F 2 "Connector_PinHeader_2.54mm:PinHeader_1x04_P2.54mm_Vertical" H 1000 7400 50  0001 C CNN
F 3 "~" H 1000 7400 50  0001 C CNN
	1    1000 7400
	-1   0    0    -1  
$EndComp
Text Label 6400 2850 0    50   ~ 0
DUT_SWCLK_A
Text Label 6400 3650 0    50   ~ 0
DUT_SWD_LED
Text Label 6400 5450 0    50   ~ 0
GPIO2_A
Text Label 6400 5250 0    50   ~ 0
GPIO0_A
NoConn ~ 6400 5050
NoConn ~ 6400 4950
NoConn ~ 6400 4850
NoConn ~ 6400 4250
NoConn ~ 6400 4150
NoConn ~ 6400 4050
NoConn ~ 6400 3950
NoConn ~ 6400 3850
NoConn ~ 6400 3450
NoConn ~ 6400 2450
NoConn ~ 6400 2350
NoConn ~ 6400 4750
NoConn ~ 6400 5150
NoConn ~ 6400 4450
NoConn ~ 6400 4350
NoConn ~ 6400 3750
NoConn ~ 6400 3150
Text Label 6400 2950 0    50   ~ 0
DUT_VDD_CTRL
Text Label 2500 6350 2    50   ~ 0
DUT_VDD_CTRL
$Comp
L Analog_Switch_Extra:SN74LVC1G66 U4
U 1 1
P 2900 6350
F 0 "U4" H 3150 6600 50  0000 R CNN
F 1 "SN74LVC1G66" H 2900 6100 50  0000 C CNN
F 2 "Package_TO_SOT_SMD_Extra:SC-70-5" H 2900 5900 50  0001 C CNN
F 3 "http://www.ti.com/lit/ds/symlink/sn74lvc1g66.pdf" H 2900 6000 50  0001 C CNN
	1    2900 6350
	1    0    0    -1  
$EndComp
Wire Wire Line
	3250 6350 3300 6350
Wire Wire Line
	3300 6350 3300 6900
Wire Wire Line
	3250 6250 3300 6250
Wire Wire Line
	3300 6250 3300 6200
Wire Wire Line
	2500 6350 2550 6350
Wire Wire Line
	2550 6450 2500 6450
Wire Wire Line
	2500 6450 2500 6500
Wire Wire Line
	2550 6250 2500 6250
Wire Wire Line
	2500 6250 2500 6200
$Comp
L power:+3.3V #PWR0103
U 1 1
P 3300 6200
F 0 "#PWR0103" H 3300 6050 50  0001 C CNN
F 1 "+3.3V" H 3315 6373 50  0000 C CNN
F 2 "" H 3300 6200 50  0001 C CNN
F 3 "" H 3300 6200 50  0001 C CNN
	1    3300 6200
	1    0    0    -1  
$EndComp
$Comp
L power:+3.3V #PWR0104
U 1 1
P 2500 6200
F 0 "#PWR0104" H 2500 6050 50  0001 C CNN
F 1 "+3.3V" H 2515 6373 50  0000 C CNN
F 2 "" H 2500 6200 50  0001 C CNN
F 3 "" H 2500 6200 50  0001 C CNN
	1    2500 6200
	1    0    0    -1  
$EndComp
$Comp
L power:GND #PWR0105
U 1 1
P 2500 6500
F 0 "#PWR0105" H 2500 6250 50  0001 C CNN
F 1 "GND" H 2505 6327 50  0000 C CNN
F 2 "" H 2500 6500 50  0001 C CNN
F 3 "" H 2500 6500 50  0001 C CNN
	1    2500 6500
	1    0    0    -1  
$EndComp
NoConn ~ 6400 2650
NoConn ~ 6400 2550
$EndSCHEMATC
